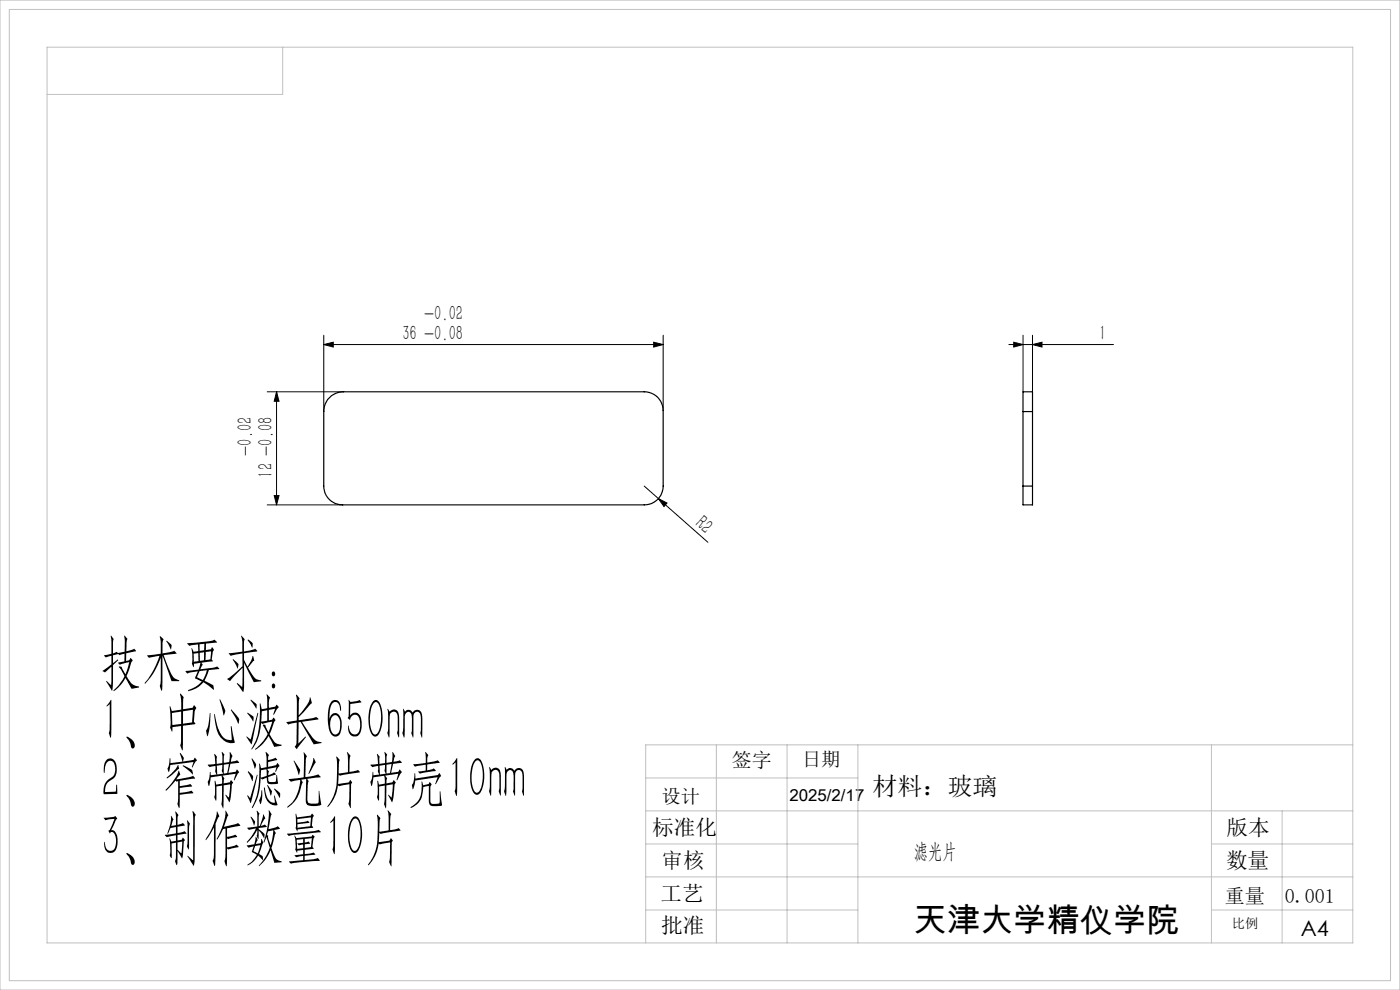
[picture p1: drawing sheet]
<svg xmlns="http://www.w3.org/2000/svg" width="297mm" height="210mm" viewBox="0 0 297 210" stroke-linecap="round" stroke-linejoin="round" font-family="sans-serif">
<g fill="none" stroke="#000" stroke-width=".21">
<path d="M68.7 73.1l2-.5v1zM68.7 71.1v16.2M68.7 73.1h72M138.7 72.6l2 .5-2 .5zM140.7 71.1v16M214 73.1h22.2M215.1 72.6l1.9 .5-1.9 .5zM217 71.1v12M219 73.1l2.1-.5v1zM219 71.1v12M56.7 83.1h16.2M58.7 83.1l.5 2h-1z"/>
<path d="M58.7 83.1v24M56.7 107.1h16M58.2 105.1h1l-.5 2zM136.7 103.1l3 2.7M139.7 105.8l1.8 .9-.6 .7zM139.7 105.8l10.5 9.2"/>
</g>
<g fill="none" stroke="#c0c0c0" stroke-width=".21">
<path d="M0 0h297v210h-297zM2 2h293v206h-293zM10 10h277v190h-277zM60 10v10h-50M152 158v42M167 158v42M182 158v42M257 158v42M287 158h-150v42M137 165h45M137 172h150M137 179h45"/>
<path d="M257 179h30M272 172v28M137 186h150M137 193h45M257 193h30"/>
</g>
<g fill="#000">
<path d="M139.7 105.8l1.8 .9-.6 .7z"/>
<path d="M138.7 72.6l2 .5-2 .5zM68.7 73.1l2-.5v1z"/>
<path d="M219 73.1l2.1-.5v1zM215.1 72.6l1.9 .5-1.9 .5z"/>
<path d="M58.7 83.1l.5 2h-1zM58.2 105.1h1l-.5 2z"/>
</g>
<path d="M70.3 84l1.5-.8 1.1-.1h63.8a4 4 0 0 1 4 4v16a4 4 0 0 1-4 4h-64a4 4 0 0 1-4-4v-16.4l.6-1.5zM217 87.3v-4.2h2v4.2M217 87.3h2M217 87.3v15.8M219 87.3v15.8M217 103.1v4h2v-4M217 103.1h2" fill="none" stroke="#000" stroke-width=".25"/>
<g font-size="12.3">
<text x="21.4" y="144.6">技术要求：</text>
<text x="21.4" y="156.9">1、中心波长650nm</text>
<text x="21.4" y="169.3">2、窄带滤光片带壳10nm</text>
<text x="21.4" y="181.6">3、制作数量10片</text>
</g>
<text font-size="7.1" x="193.8" y="197.8">天津大学精仪学院</text>
<text font-size="5.3" x="185.1" y="168.6">材料：玻璃</text>
<g font-size="4.6">
<text x="138.4" y="177.1">标准化</text>
<text x="260.2" y="177.2">版本</text>
<text x="140.3" y="184.2">审核</text>
<text x="260.1" y="184.2">数量</text>
<text x="140.1" y="191.1">工艺</text>
<text x="140.2" y="198">批准</text>
<text x="276" y="198.4">A4</text>
</g>
<g font-size="4.4">
<text x="90" y="67.8">-0.02</text>
<text x="85.4" y="72.2">36 -0.08</text>
<text x="233.2" y="72.2">1</text>
<text x="53.5" y="96.7" transform="rotate(-90 53.5 96.7)">-0.02</text>
<text x="57.8" y="101.3" transform="rotate(-90 57.8 101.3)">12 -0.08</text>
<text x="147.3" y="111.3" transform="rotate(41 147.3 111.3)">R2</text>
<text x="193.8" y="182">滤光片</text>
</g>
<g font-size="4.2">
<text x="155.2" y="162.7">签字</text>
<text x="259.9" y="191.5">重量</text>
<text x="272.6" y="191.5">0.001</text>
</g>
<g font-size="4.1">
<text x="170.1" y="162.5">日期</text>
<text x="140.3" y="170.2">设计</text>
</g>
<text font-size="3.5" x="167.5" y="169.9">2025/2/17</text>
<text font-size="2.8" x="261.4" y="196.9">比例</text>
</svg>
